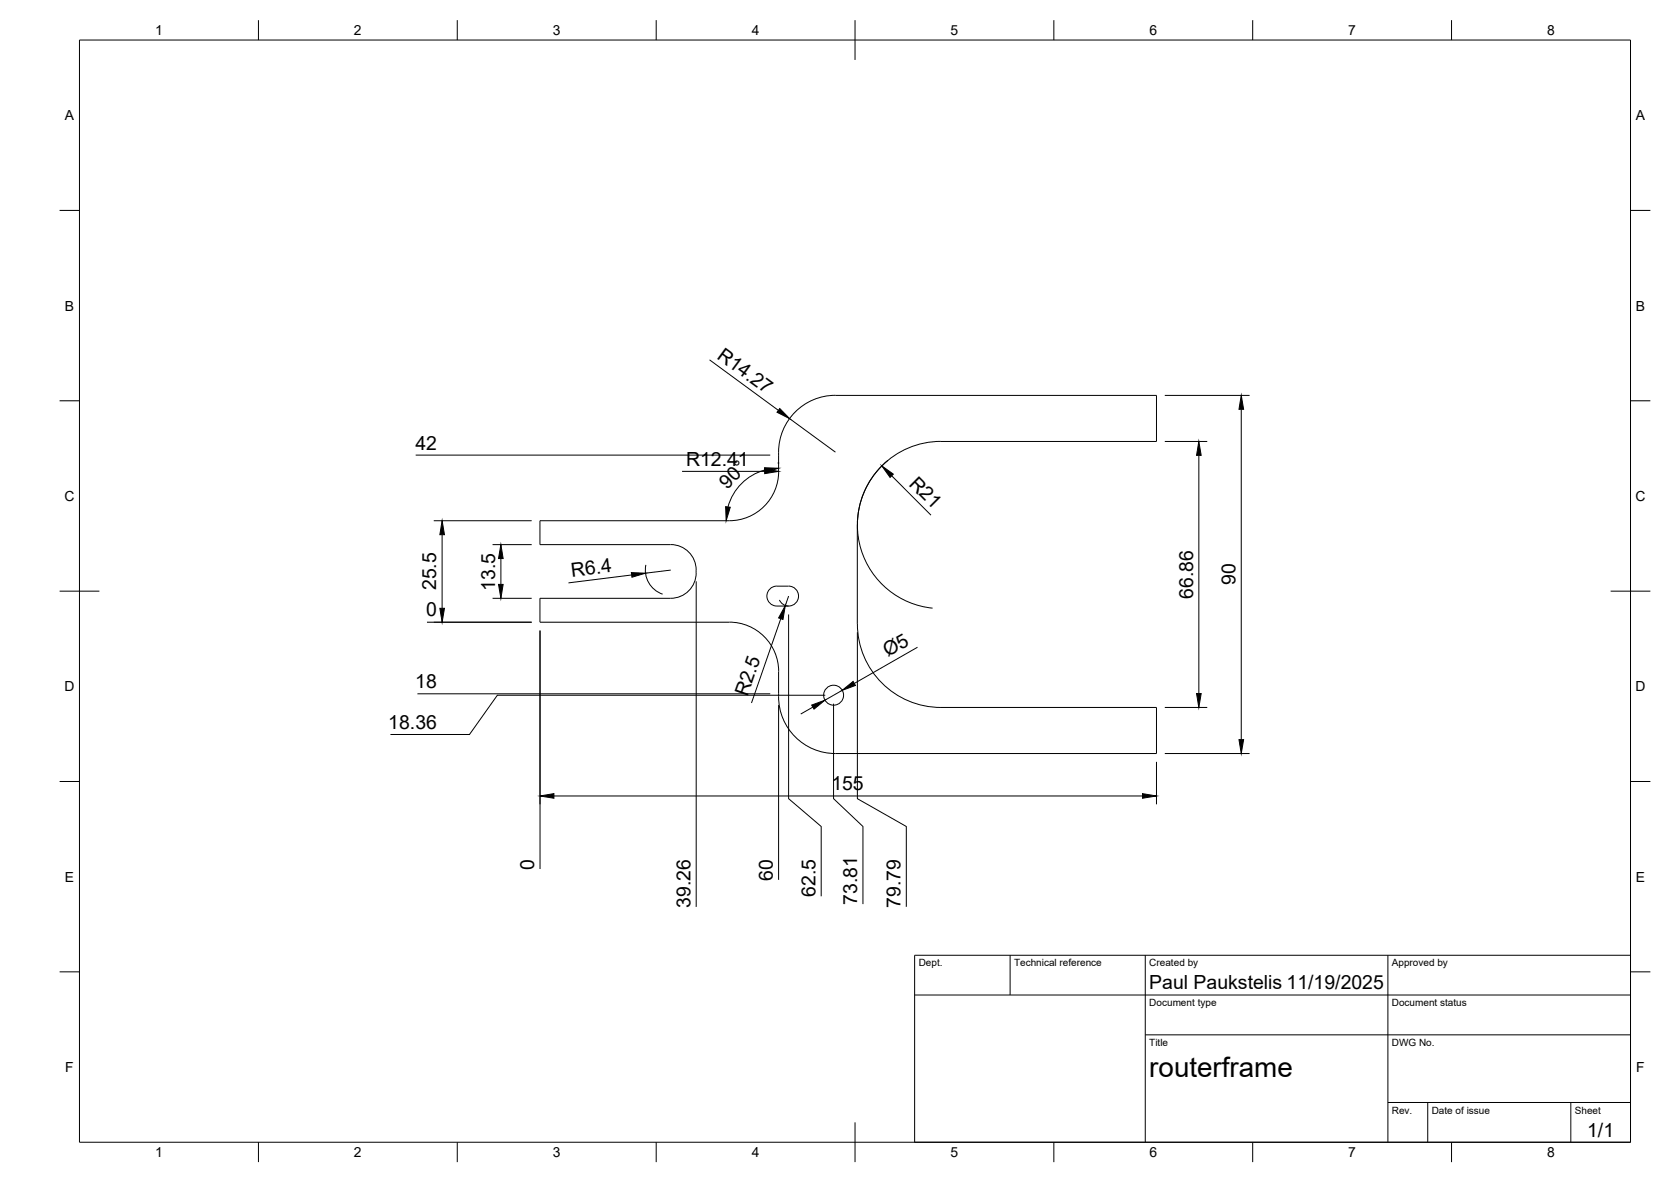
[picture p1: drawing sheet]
<svg xmlns="http://www.w3.org/2000/svg" width="420mm" height="297mm" viewBox="0 0 420 297" stroke-linecap="round" stroke-linejoin="round" font-family="sans-serif">
<!-- layer: Visible -->
<g fill="none" stroke="#000" stroke-width=".25">
<path d="M210 99.4h80.8v11.5h-54.2a21 21 0 0 0-21 21M210 99.3a14.3 14.3 0 0 0-14.2 14.3M195.8 113.6v4.9M195.8 118.4a12.4 12.4 0 0 1-12.4 12.5h-47.6v6l32.8-.1a6.4 6.4 0 0 1 6.4 6.5M215.6 131.9v24.9M175 143.3v.7M175 144a6.4 6.4 0 0 1-6.4 6.4h-32.8v6h47.6M183.4 156.3a12.4 12.4 0 0 1 12.4 12.5M193.4 148.2a2.4 2.4 0 0 1 1.9-.9h3a2.51 2.51 0 0 1 2.5 2.5 2.51 2.51 0 0 1-2.5 2.5h-3a2.51 2.51 0 0 1-2.2-1.4 2.51 2.51 0 0 1 .3-2.7zM215.6 156.8a21 21 0 0 0 21 21h54.2v11.6h-80.8a14.3 14.3 0 0 1-14.2-14.3M195.8 168.8v6.3"/>
<circle cx="209.6" cy="174.7" r="2.51"/>
</g>
<!-- layer: BORDER -->
<g fill="none" stroke="#000" stroke-width=".25">
<path d="M20 10.1h390v276.9h-390zM65 5.1v5M115 5.1v5M165 5.1v5M215 5.1v10M265 5.1v5M315 5.1v5M365 5.1v5M15 52.9h5M410 52.9h5M15 100.7h5M410 100.7h5"/>
<path d="M15 148.6h10M405 148.6h10M15 196.4h5M410 196.4h5M15 244.2h5M410 244.2h5M65 287v5M115 287v5M165 287v5M215 282.1v9.9M265 287v5M315 287v5"/>
<path d="M365 287v5"/>
</g>
<!-- layer: TITLEBLOCK -->
<path d="M230 240.1h180v46.9h-180zM230 250h180M254 240.1v9.9M288 240.1v46.9M349 240.1v46.9M288 260.1h122M349 277.1h61M359 277.1v9.9M395 277.1v9.9" fill="none" stroke="#000" stroke-width=".25"/>
<!-- layer: FD_Dimensions -->
<g fill="none" stroke="#000" stroke-width=".25">
<path d="M178.4 90.4l17.3 12.7M292.9 99.4h21.3M104.5 114.4h89.2M171.5 118.5h20.8M192.3 118.1a13.2 13.2 0 0 0-9.3 9.3M195.6 116.4h.1M198.5 105.2l11.6 8.4M223.3 115.7a21 21 0 0 0-6.8 22.3 21 21 0 0 0 18 14.8M224.2 119.6l9.9 9.9M292.9 110.9h10.7M301.4 114.4v59.9M312.1 102.9v83"/>
<path d="M109.1 130.9h24.6M111.2 134.4v18.5M123.8 136.9h9.9M107.4 156.4h26.3M123.8 150.4h9.9M125.9 140.4v6.5M135.8 158.5v59.9M158.8 144.5l-15.9 2M162.4 142a6.4 6.4 0 0 0 4.2 7.3M168.7 143.3l-6.4 .7M175 146.1v81.8M196 150.8l.9 1.1 1.4 .4"/>
<path d="M196.3 155.5l-7.3 21.2M198.3 154.4v46.3l8.2 7v17.5M198.3 149.8l-.8 2.4M215.6 158.9v41.8l12.3 7v20.2M105 174.4h88.7M195.8 177.2v43.9M204.4 177.7l-3.1 1.7M207.5 174.7h-82.4l-7.1 9.9h-19.8M209.6 176.8v23.9l7.4 7v19.5M211.8 173.5l-4.4 2.5M230.7 162.7l-15.9 9.1M292.9 177.8h10.7"/>
<path d="M290.8 191.5v10.6M292.9 189.4h21.3M139.3 200h148"/>
</g>
<g fill="#000" stroke="#000" stroke-width=".25">
<path d="M192.2 117.5l3.6 .2-3.4 1zM192.3 117.9l3.5 .6-3.5 .5zM196.1 102.7l2.4 2.5-3.1-1.6zM221.7 117.1l2.9 2.1-.8 .8zM301.4 110.9l.6 3.5h-1.1zM312.1 99.4l.6 3.5h-1.2zM111.2 130.9l.6 3.5h-1.2zM182.5 127.3l1.1 .2-1 3.4zM110.6 152.9h1.2l-.6 3.5zM125.9 136.9l.6 3.5h-1.2zM125.3 146.9h1.2l-.6 3.5zM158.7 143.9l3.6 .1-3.4 1.1z"/>
<path d="M197.5 152.2l-.6 3.5-1.1-.4zM204.1 177.2l3.3-1.2-2.7 2.2zM211.8 173.5l2.7-2.3 .6 1.1zM300.9 174.3h1.1l-.6 3.5zM135.8 200l3.5-.6v1.2zM287.3 199.4l3.5 .6-3.5 .6zM311.5 185.9h1.2l-.6 3.5z"/>
</g>
<text font-size="7" x="289" y="270.6">routerframe</text>
<g font-size="4.9">
<text x="180.1" y="89.9" transform="rotate(36 180.1 89.9)">R14.27</text>
<text x="104.5" y="113">42</text>
<text x="172.5" y="117.1">R12.41</text>
<text x="182.8" y="123.1" transform="rotate(-45 182.8 123.1)">90°</text>
<text x="228.4" y="121.8" transform="rotate(45 228.4 121.8)">R21</text>
<text x="109.7" y="148.3" transform="rotate(-90 109.7 148.3)">25.5</text>
<text x="124.5" y="148.5" transform="rotate(-90 124.5 148.5)">13.5</text>
<text x="143.8" y="144.9" transform="rotate(-7 143.8 144.9)">R6.4</text>
<text x="310.6" y="147.1" transform="rotate(-90 310.6 147.1)">90</text>
<text x="107.2" y="154.9">0</text>
<text x="300" y="150.5" transform="rotate(-90 300 150.5)">66.86</text>
<text x="223.2" y="165.1" transform="rotate(-30 223.2 165.1)">Ø5</text>
<text x="104.4" y="172.9">18</text>
<text x="187.9" y="175.2" transform="rotate(-71 187.9 175.2)">R2.5</text>
<text x="97.6" y="183.1">18.36</text>
<text x="209" y="198.6">155</text>
<text x="134.3" y="218.6" transform="rotate(-90 134.3 218.6)">0</text>
<text x="194.3" y="221.3" transform="rotate(-90 194.3 221.3)">60</text>
<text x="205" y="225.4" transform="rotate(-90 205 225.4)">62.5</text>
<text x="215.5" y="227.4" transform="rotate(-90 215.5 227.4)">73.81</text>
<text x="173.6" y="228.1" transform="rotate(-90 173.6 228.1)">39.26</text>
<text x="226.4" y="228.1" transform="rotate(-90 226.4 228.1)">79.79</text>
<text x="289" y="248.5">Paul Paukstelis 11/19/2025</text>
<text x="399.1" y="285.7">1/1</text>
</g>
<g font-size="3.5">
<text x="39" y="8.8">1</text>
<text x="89" y="8.8">2</text>
<text x="139" y="8.8">3</text>
<text x="189" y="8.8">4</text>
<text x="239" y="8.8">5</text>
<text x="289" y="8.8">6</text>
<text x="339" y="8.8">7</text>
<text x="389" y="8.8">8</text>
<text x="16.3" y="30.2">A</text>
<text x="411.3" y="30.2">A</text>
<text x="16.3" y="78">B</text>
<text x="411.3" y="78">B</text>
<text x="16.2" y="125.9">C</text>
<text x="411.2" y="125.9">C</text>
<text x="16.2" y="173.7">D</text>
<text x="411.2" y="173.7">D</text>
<text x="16.3" y="221.6">E</text>
<text x="411.3" y="221.6">E</text>
<text x="16.4" y="269.4">F</text>
<text x="411.4" y="269.4">F</text>
<text x="39" y="290.8">1</text>
<text x="89" y="290.8">2</text>
<text x="139" y="290.8">3</text>
<text x="189" y="290.8">4</text>
<text x="239" y="290.8">5</text>
<text x="289" y="290.8">6</text>
<text x="339" y="290.8">7</text>
<text x="389" y="290.8">8</text>
</g>
<g font-size="2.5">
<text x="231" y="242.9">Dept.</text>
<text x="255" y="242.9">Technical reference</text>
<text x="289" y="242.9">Created by</text>
<text x="350" y="242.9">Approved by</text>
<text x="289" y="252.8">Document type</text>
<text x="350" y="252.8">Document status</text>
<text x="289" y="262.9">Title</text>
<text x="350" y="262.9">DWG No.</text>
<text x="350" y="279.9">Rev.</text>
<text x="360" y="279.9">Date of issue</text>
<text x="396" y="279.9">Sheet</text>
</g>
</svg>
